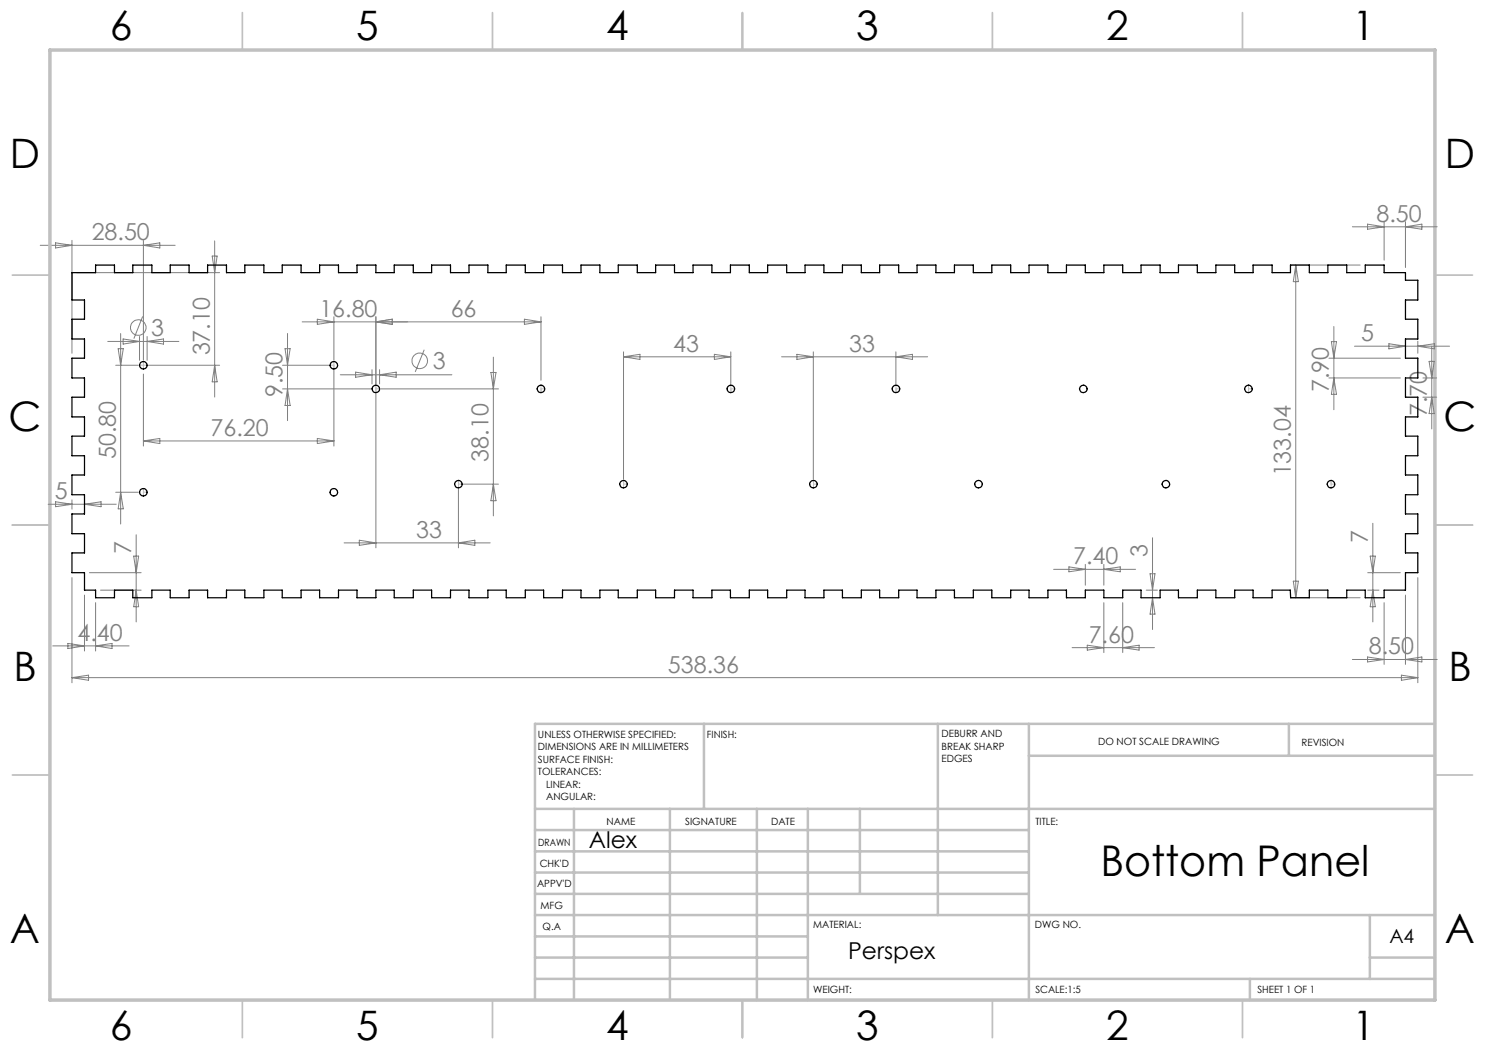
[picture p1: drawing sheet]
<svg xmlns="http://www.w3.org/2000/svg" width="297mm" height="210mm" viewBox="0 0 297 210" stroke-linecap="round" stroke-linejoin="round" font-family="sans-serif">
<g fill="none" stroke="#808080" stroke-width=".2">
<path d="M8 49.1h27M11.1 48.6l3.3 .5-3.3 .5zM14.4 48.1v22.6M15.4 54.5h28.5M28.7 48.1v24M28.7 49.1l3.3-.5v1zM42.4 51.2h1l-.5 3.3zM42.9 48.2v31.2M258.2 53h13.8M259.2 53v66.5M259.2 53l.5 3.3h-1zM270.5 45.4h16.9"/>
<path d="M273.5 44.8l3.3 .6-3.3 .5zM276.8 44.3v7.7M281.1 44.3v9.2M281.1 45.4l3.3-.6v1.1zM21.6 68.3h14.2M23.1 73.1h4.6M23.6 69.7h1.1l-.6 3.4zM24.1 66.7v38.1M24.6 67.8l3.3 .5-3.3 .5zM27.9 67.3v4.8M28.5 63.3l-1.7 4.4M28.7 74.8v14.4"/>
<path d="M29.4 67.3v4.8M29.4 68.3l3.3-.5v1zM29.7 73.1h14.2M42.9 73.1l.5 3.3h-1zM56.5 73.1h9.3M56.5 77.8h17.7M57 69.7h1l-.5 3.4zM57.5 66.7v17.4M57.5 77.8l.5 3.3h-1zM63.5 63.8l3.3 .6-3.3 .5zM66.8 74v15.2M66.8 63.4v8.7"/>
<path d="M68.1 75h22.3M71.1 74.4l3.3 .6-3.3 .5zM74.4 73.9v2.9M75.2 63.4v13.4M75.2 78.4v31.2M75.2 64.4l3.3-.6v1.1zM75.9 73.9v2.9M75.9 75l3.3-.6v1.1zM76.2 77.8h23.5M84.8 69.9l-1.8 4.5M98.2 74.5h1l-.5 3.3zM98.7 71.4v31.8"/>
<path d="M104.9 63.8l3.3 .6-3.3 .5zM108.2 64.4h-47.8M108.2 63.4v12.7M124.7 70.4v25.4M124.7 71.4h21.5M124.7 71.4l3.3-.5v1zM142.9 70.9l3.3 .5-3.3 .5zM146.2 70.4v6.4M156.3 71.4h29.2M159.4 70.9l3.3 .5-3.3 .5zM162.7 70.4v25.4M179.2 70.4v6.4"/>
<path d="M179.2 71.4l3.3-.5v1zM265.8 75.6h14.3M265.8 71.6h14.3M266.3 68.3h1l-.5 3.3zM266.8 65.3v16.6M266.8 75.6l.5 3.3h-1zM270.9 69.2h19M277.8 68.7l3.3 .5-3.3 .6zM283.6 68.3v2.4M283.6 69.2l3.3-.5v1.1zM284.6 75.6h2.7M284.6 79.4h2.7"/>
<path d="M285.8 72.3h1l-.5 3.3zM286.3 69.2v16.6M286.3 79.4l.5 3.3h-1zM14.4 100v1.8M23.1 98.5h4.6M24.1 98.5l.6 3.3h-1.1zM28.7 88.2l3.3-.5v1zM28.7 88.2h38.1M63.5 87.7l3.3 .5-3.3 .5zM91.7 97.9v11.7M92.7 96.8h7M98.7 96.8l.5 3.3h-1z"/>
<path d="M9.6 100.9h13.6M11.1 100.4l3.3 .5-3.3 .4zM14.4 115.5v21.1M16.9 119v11.2M16.9 100.9l3.3-.5v.9zM17.9 114.5h10.3M20.1 118h8.1M26.7 111.2h1l-.5 3.3zM27.2 118l.5 3.3h-1zM27.2 107v17.4M68.8 108.6h29.2M71.9 108l3.3 .6-3.3 .5z"/>
<path d="M91.7 108.6l3.3-.6v1.1zM210.7 113.9h16.4M213.8 113.4l3.3 .5-3.3 .5zM217.1 112.9v4.1M220.8 112.9v4.1M220.8 113.9l3.2-.5v1zM229.2 118h2.3M230 114.8h1l-.5 3.2zM230.5 107.6v18.3M230.5 119.5l.5 3.3h-1zM258.2 119.5h13.8M258.7 116.2h1l-.5 3.3z"/>
<path d="M273.5 118h2.3M273.5 114.5h6.6M274 111.2h1.1l-.5 3.3zM274.6 104.7v19.7M274.6 118l.5 3.3h-1.1zM281.1 119v13.9M283.6 115.5v21.1M10.5 129.2h15.3M13.6 128.7l3.3 .5-3.3 .5zM14.4 135.5h269.2M14.4 135.5l3.3-.5v1.1zM19.1 120.5v9.7"/>
<path d="M19.1 129.2l3.3-.5v1zM214.4 129.5h16.5M217.5 129l3.3 .5-3.3 .5zM220.8 120.5v10M224.5 120.5v10M224.5 129.5l3.3-.5v1zM270.5 131.9h16.9M273.5 131.4l3.3 .5-3.3 .5zM276.8 120.5v12.4M280.3 135l3.3 .5-3.3 .6zM281.1 131.9l3.3-.5v1z"/>
<circle cx="27.6" cy="65.5" r="1.56"/>
<circle cx="84" cy="72.2" r="1.55"/>
</g>
<g fill="none" stroke="#c0c0c0" stroke-width=".2" stroke-dasharray="15.2 1.3 1.3 1.3">
<path d="M27.9 73h1.5M28.7 72.3v1.5M66.8 72.3v1.5M66.8 73.8v-.8M66.8 73h-.8M75.2 77v1.5M75.2 78.5v-1.1M75.2 77.8h.7M108.2 77v1.5M108.2 78.5v-.7M108.2 77.8h.8M146.2 77v1.5"/>
<path d="M146.2 78.5v-.7M146.2 77.8h.7M179.2 77v1.5M179.2 78.5v-.7M179.2 77.8h.8M249.7 77v1.5M249.7 78.5v-.8M249.7 77.8h.8M28.7 97.7v1.5M28.7 99.2v-.8M28.7 98.4h.7M91.7 97.6v-1.5"/>
<path d="M91.7 96.1v.7M91.7 96.8h.7M124.7 97.6v-1.5M124.7 96.1v.7M124.7 96.8h.8M162.7 97.6v-1.5M162.7 96.8h.7M266.2 97.6v-1.5M266.2 96.1v.7M266.2 96.8h.8"/>
</g>
<g fill="none" stroke="#c0c0c0" stroke-width=".35">
<path d="M48.5 2.5v7.5M98.5 2.5v7.5M148.5 2.5v7.5M198.5 2.5v7.5M248.5 2.5v7.5M2.5 55h7.5M287 55h7.5M2.5 105h7.5M287 105h7.5M2.5 155h7.5M287 155h7.5M48.5 200v7.5"/>
<path d="M98.5 200v7.5M148.5 200v7.5M198.5 200v7.5M248.5 200v7.5"/>
</g>
<g fill="none" stroke="#c0c0c0" stroke-width=".5">
<path d="M140.8 144.8v17M187.6 144.8v38.2M205.8 144.8v55.2M205.8 151.2h81.2M257.8 144.8v6.4M287 144.8h-180v55.2M107 161.8h180M107 178.8h98.8M107 174.5h98.8M107 170.3h98.8M107 166h98.8M114.8 161.8v38.2"/>
<path d="M134 161.8v38.2M151.4 161.8v38.2M161.6 161.8v38.2M172 161.8v17M107 195.8h180M107 191.5h54.6M107 187.3h54.6M107 183h180M250 195.8v4.2M274 191.5h13M274 183v12.8"/>
</g>
<path d="M10 10h277v190h-277z" fill="none" stroke="#c0c0c0" stroke-width=".7"/>
<g fill="none" stroke="#000" stroke-width=".25">
<path d="M14.4 54.5h4.7v-1.5h3.8v1.5h3.7v-1.5h3.8v1.5h3.6v-1.5h3.8v1.5h3.7v-1.5h3.8v1.5h3.7v-1.5h3.8v1.5h3.6v-1.5h3.8v1.5h3.7v-1.5h3.8v1.5h3.7v-1.5h3.8v1.5h3.6v-1.5h3.9v1.5h3.6v-1.5h3.8v1.5h3.7v-1.5h3.8v1.5h3.6v-1.5h3.9v1.5h3.6v-1.5h3.8v1.5h3.7v-1.5h3.8v1.5h3.6v-1.5h3.9v1.5h3.6v-1.5h3.8v1.5h3.7v-1.5h3.8v1.5h3.7v-1.5h3.8v1.5h3.6v-1.5h3.8v1.5h3.7v-1.5h3.8v1.5h3.7v-1.5h3.8v1.5h3.6v-1.5h3.8v1.5h3.7v-1.5h3.8v1.5h3.7v-1.5h3.8v1.5h3.7v-1.5h3.7v1.5h3.7v-1.5h3.8v1.5h3.7v-1.5h3.8v1.5h3.7v-1.5h3.7v1.5h3.7v-1.5h3.8v1.5h3.7v-1.5h3.8v1.5h3.7v-1.5h3.7v1.5h3.7v-1.5h3.8v1.5h3.7v-1.5h3.8v1.5h3.7v-1.5h3.7v1.5h3.7v-1.5h3.8v1.5h4.3v1.5h2.5v4h-2.5v3.8h2.5v4h-2.5v3.8h2.5v4h-2.5v3.8h2.5v4h-2.5v3.8h2.5v3.9h-2.5v3.9h2.5v3.9h-2.5v3.9h2.5v3.9h-2.5v3.9h2.5v3.9h-2.5v3.5h-4.3v1.5h-3.8v-1.5h-3.7v1.5h-3.7v-1.5h-3.7v1.5h-3.8v-1.5h-3.7v1.5h-3.8v-1.5h-3.7v1.5h-3.7v-1.5h-3.7v1.5h-3.8v-1.5h-3.7v1.5h-3.8v-1.5h-3.7v1.5h-3.7v-1.5h-3.7v1.5h-3.8v-1.5h-3.7v1.5h-3.8v-1.5h-3.7v1.5h-3.7v-1.5h-3.7v1.5h-3.8v-1.5h-3.7v1.5h-3.8v-1.5h-3.7v1.5h-3.8v-1.5h-3.6v1.5h-3.8v-1.5h-3.7v1.5h-3.8v-1.5h-3.7v1.5h-3.8v-1.5h-3.6v1.5h-3.8v-1.5h-3.7v1.5h-3.8v-1.5h-3.7v1.5h-3.8v-1.5h-3.6v1.5h-3.9v-1.5h-3.6v1.5h-3.8v-1.5h-3.7v1.5h-3.8v-1.5h-3.6v1.5h-3.9v-1.5h-3.6v1.5h-3.8v-1.5h-3.7v1.5h-3.8v-1.5h-3.6v1.5h-3.9v-1.5h-3.6v1.5h-3.8v-1.5h-3.7v1.5h-3.8v-1.5h-3.7v1.5h-3.8v-1.5h-3.6v1.5h-3.8v-1.5h-3.7v1.5h-3.8v-1.5h-3.7v1.5h-3.8v-1.5h-3.6v1.5h-3.8v-1.5h-3.7v1.5h-3.8v-1.5h-2.2v-3.5h-2.5v-3.9h2.5v-3.9h-2.5v-3.9h2.5v-3.9h-2.5v-3.9h2.5v-3.9h-2.5v-3.9h2.5v-3.8h-2.5v-4h2.5v-3.8h-2.5v-4h2.5v-3.8h-2.5v-4h2.5v-3.8h-2.5z"/>
<circle cx="28.7" cy="73" r=".75"/>
<circle cx="66.8" cy="73" r=".75"/>
<circle cx="75.1" cy="77.8" r=".75"/>
<circle cx="108.2" cy="77.8" r=".75"/>
<circle cx="146.2" cy="77.8" r=".75"/>
<circle cx="179.2" cy="77.8" r=".75"/>
<circle cx="216.6" cy="77.8" r=".75"/>
<circle cx="249.7" cy="77.8" r=".75"/>
<circle cx="28.7" cy="98.4" r=".75"/>
<circle cx="66.8" cy="98.4" r=".75"/>
<circle cx="91.7" cy="96.8" r=".75"/>
<circle cx="124.7" cy="96.8" r=".75"/>
<circle cx="162.7" cy="96.8" r=".75"/>
<circle cx="195.7" cy="96.8" r=".75"/>
<circle cx="233.2" cy="96.8" r=".75"/>
<circle cx="266.2" cy="96.8" r=".75"/>
</g>
<text font-size="8.5" x="220.1" y="175.3">Bottom Panel</text>
<g font-size="8.1">
<text x="22" y="8">6</text>
<text x="71.2" y="8">5</text>
<text x="121.2" y="8">4</text>
<text x="171.3" y="8">3</text>
<text x="221.3" y="8">2</text>
<text x="270.5" y="8">1</text>
<text x="2" y="33.6">D</text>
<text x="289" y="33.6">D</text>
<text x="1.7" y="86.1">C</text>
<text x="288.7" y="86.1">C</text>
<text x="2.7" y="136.1">B</text>
<text x="289.7" y="136.1">B</text>
<text x="2" y="188.6">A</text>
<text x="289" y="188.6">A</text>
<text x="22" y="208">6</text>
<text x="71.2" y="208">5</text>
<text x="121.2" y="208">4</text>
<text x="171.3" y="208">3</text>
<text x="221.3" y="208">2</text>
<text x="270.5" y="208">1</text>
</g>
<g font-size="4.7" fill="#808080">
<text x="275.3" y="44.3">8.50</text>
<text x="18.3" y="48">28.50</text>
<text x="63.9" y="63.3">16.80</text>
<text x="90.1" y="63.3">66</text>
<text x="30.2" y="67.2">3</text>
<text x="41.9" y="71.1" transform="rotate(-90 41.9 71.1)">37.10</text>
<text x="134.6" y="70.3">43</text>
<text x="169.9" y="70.3">33</text>
<text x="272.2" y="68.2">5</text>
<text x="86.5" y="73.9">3</text>
<text x="56.5" y="79.5" transform="rotate(-90 56.5 79.5)">9.50</text>
<text x="265.8" y="78.5" transform="rotate(-90 265.8 78.5)">7.90</text>
<text x="285.3" y="83.2" transform="rotate(-90 285.3 83.2)">7.70</text>
<text x="42.1" y="87.2">76.20</text>
<text x="23.2" y="91.8" transform="rotate(-90 23.2 91.8)">50.80</text>
<text x="97.7" y="92.3" transform="rotate(-90 97.7 92.3)">38.10</text>
<text x="258.2" y="95.3" transform="rotate(-90 258.2 95.3)">133.04</text>
<text x="10.9" y="99.8">5</text>
<text x="83.2" y="107.5">33</text>
<text x="26.2" y="110.8" transform="rotate(-90 26.2 110.8)">7</text>
<text x="214.6" y="112.8">7.40</text>
<text x="229.5" y="111.4" transform="rotate(-90 229.5 111.4)">3</text>
<text x="273.6" y="108.5" transform="rotate(-90 273.6 108.5)">7</text>
<text x="15.5" y="128.2">4.40</text>
<text x="217.7" y="128.5">7.60</text>
<text x="273.7" y="130.9">8.50</text>
<text x="133.6" y="134.5">538.36</text>
</g>
<g font-size="4.7">
<text x="117.8" y="169.6">Alex</text>
<text x="169.6" y="191.9">Perspex</text>
</g>
<text font-size="3.9" x="277.9" y="188.5">A4</text>
<g font-size="2">
<text x="107.6" y="147.6">UNLESS OTHERWISE SPECIFIED:</text>
<text x="141.4" y="147.6">FINISH:</text>
<text x="188.3" y="147.5">DEBURR AND</text>
<text x="188.3" y="150">BREAK SHARP</text>
<text x="219.6" y="149">DO NOT SCALE DRAWING</text>
<text x="260.3" y="149.2">REVISION</text>
<text x="107.6" y="150.1">DIMENSIONS ARE IN MILLIMETERS</text>
<text x="107.6" y="152.6">SURFACE FINISH:</text>
<text x="107.6" y="155.1">TOLERANCES:</text>
<text x="188.3" y="152.5">EDGES</text>
<text x="109.2" y="157.6">LINEAR:</text>
<text x="109.2" y="160.1">ANGULAR:</text>
<text x="121.3" y="165">NAME</text>
<text x="137" y="164.9">SIGNATURE</text>
<text x="154.2" y="164.9">DATE</text>
<text x="207.1" y="164.9">TITLE:</text>
<text x="107.6" y="169.1">DRAWN</text>
<text x="107.9" y="173.3">CHK'D</text>
<text x="107.4" y="177.4">APPV'D</text>
<text x="108.1" y="181.8">MFG</text>
<text x="108.5" y="186">Q.A</text>
<text x="162.6" y="185.5">MATERIAL:</text>
<text x="207" y="185.5">DWG NO.</text>
<text x="162.6" y="198.5">WEIGHT:</text>
<text x="207.1" y="198.6">SCALE:1:5</text>
<text x="251.5" y="198.6">SHEET 1 OF 1</text>
</g>
</svg>
